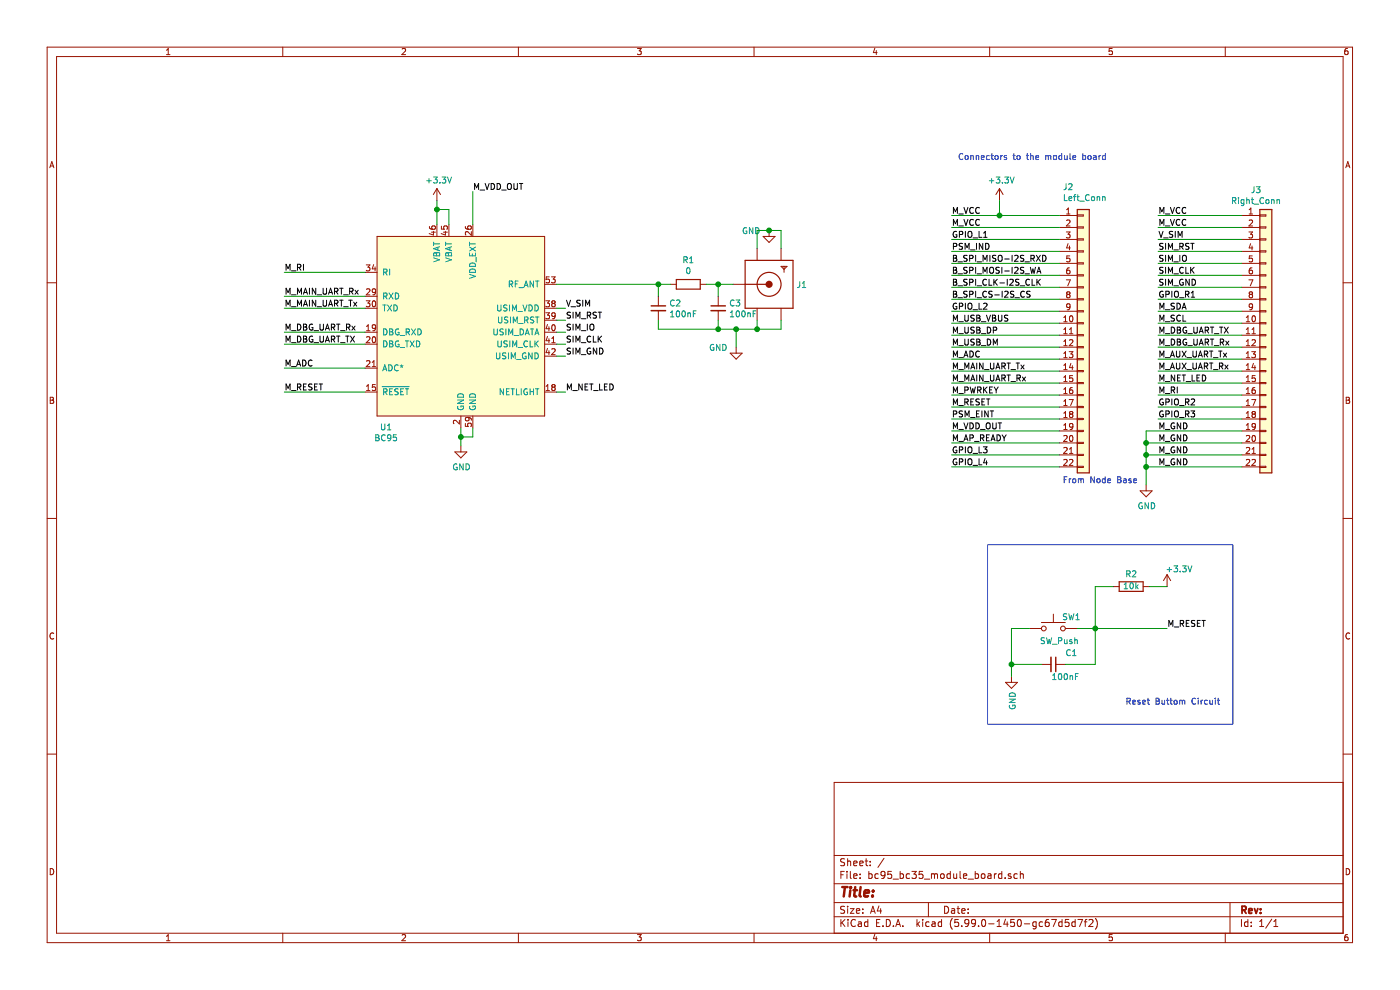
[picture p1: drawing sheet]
EESchema Schematic File Version 5
EELAYER 34 0
EELAYER END
$Descr A4 11693 8268
encoding utf-8
Sheet 1 1
Title ""
Date ""
Rev ""
Comp ""
Comment1 ""
Comment2 ""
Comment3 ""
Comment4 ""
Comment5 ""
Comment6 ""
Comment7 ""
Comment8 ""
Comment9 ""
$EndDescr
Connection ~ 8350 1800
Connection ~ 9575 3900
Connection ~ 9575 3700
Connection ~ 9575 3800
Connection ~ 8450 5550
Connection ~ 9150 5250
Connection ~ 3850 3650
Connection ~ 3650 1750
Connection ~ 6425 1925
Connection ~ 6150 2750
Connection ~ 6325 2750
Connection ~ 6000 2750
Connection ~ 6000 2375
Connection ~ 5500 2375
Wire Wire Line
	2375 2475 3050 2475
Wire Wire Line
	2375 2875 3050 2875
Wire Wire Line
	2375 3275 3050 3275
Wire Wire Line
	3050 2275 2375 2275
Wire Wire Line
	3050 2575 2375 2575
Wire Wire Line
	3050 2775 2375 2775
Wire Wire Line
	3050 3075 2375 3075
Wire Wire Line
	3650 1675 3650 1750
Wire Wire Line
	3650 1750 3650 1875
Wire Wire Line
	3750 1750 3650 1750
Wire Wire Line
	3750 1875 3750 1750
Wire Wire Line
	3850 3650 3850 3575
Wire Wire Line
	3850 3725 3850 3650
Wire Wire Line
	3950 1600 3950 1875
Wire Wire Line
	3950 3575 3950 3650
Wire Wire Line
	3950 3650 3850 3650
Wire Wire Line
	4650 2375 5500 2375
Wire Wire Line
	4650 2575 4725 2575
Wire Wire Line
	4650 2775 4725 2775
Wire Wire Line
	4650 2975 4725 2975
Wire Wire Line
	4725 2675 4650 2675
Wire Wire Line
	4725 2875 4650 2875
Wire Wire Line
	4725 3275 4650 3275
Wire Wire Line
	5500 2375 5600 2375
Wire Wire Line
	5500 2475 5500 2375
Wire Wire Line
	5500 2675 5500 2750
Wire Wire Line
	5500 2750 6000 2750
Wire Wire Line
	6000 2375 5900 2375
Wire Wire Line
	6000 2475 6000 2375
Wire Wire Line
	6000 2675 6000 2750
Wire Wire Line
	6000 2750 6150 2750
Wire Wire Line
	6125 2375 6000 2375
Wire Wire Line
	6150 2750 6150 2900
Wire Wire Line
	6325 1925 6425 1925
Wire Wire Line
	6325 2075 6325 1925
Wire Wire Line
	6325 2675 6325 2750
Wire Wire Line
	6325 2750 6150 2750
Wire Wire Line
	6525 1925 6425 1925
Wire Wire Line
	6525 2075 6525 1925
Wire Wire Line
	6525 2675 6525 2750
Wire Wire Line
	6525 2750 6325 2750
Wire Wire Line
	7950 1800 8350 1800
Wire Wire Line
	7950 2000 8850 2000
Wire Wire Line
	7950 2200 8850 2200
Wire Wire Line
	7950 2400 8850 2400
Wire Wire Line
	7950 2600 8850 2600
Wire Wire Line
	7950 2800 8850 2800
Wire Wire Line
	7950 3000 8850 3000
Wire Wire Line
	7950 3200 8850 3200
Wire Wire Line
	7950 3400 8850 3400
Wire Wire Line
	7950 3600 8850 3600
Wire Wire Line
	7950 3800 8850 3800
Wire Wire Line
	8350 1675 8350 1800
Wire Wire Line
	8350 1800 8850 1800
Wire Wire Line
	8450 5250 8450 5550
Wire Wire Line
	8450 5550 8450 5650
Wire Wire Line
	8600 5250 8450 5250
Wire Wire Line
	8700 5550 8450 5550
Wire Wire Line
	8850 1900 7950 1900
Wire Wire Line
	8850 2100 7950 2100
Wire Wire Line
	8850 2300 7950 2300
Wire Wire Line
	8850 2500 7950 2500
Wire Wire Line
	8850 2700 7950 2700
Wire Wire Line
	8850 2900 7950 2900
Wire Wire Line
	8850 3100 7950 3100
Wire Wire Line
	8850 3300 7950 3300
Wire Wire Line
	8850 3500 7950 3500
Wire Wire Line
	8850 3700 7950 3700
Wire Wire Line
	8850 3900 7950 3900
Wire Wire Line
	8900 5550 9150 5550
Wire Wire Line
	9150 4900 9150 5250
Wire Wire Line
	9150 5250 9000 5250
Wire Wire Line
	9150 5250 9750 5250
Wire Wire Line
	9150 5550 9150 5250
Wire Wire Line
	9300 4900 9150 4900
Wire Wire Line
	9575 3600 9575 3700
Wire Wire Line
	9575 3600 10375 3600
Wire Wire Line
	9575 3700 9575 3800
Wire Wire Line
	9575 3700 10375 3700
Wire Wire Line
	9575 3800 9575 3900
Wire Wire Line
	9575 3800 10375 3800
Wire Wire Line
	9575 3900 9575 4050
Wire Wire Line
	9575 3900 10375 3900
Wire Wire Line
	9675 1800 10375 1800
Wire Wire Line
	9675 2000 10375 2000
Wire Wire Line
	9675 2200 10375 2200
Wire Wire Line
	9675 2400 10375 2400
Wire Wire Line
	9675 2700 10375 2700
Wire Wire Line
	9675 2800 10375 2800
Wire Wire Line
	9675 3100 10375 3100
Wire Wire Line
	9675 3300 10375 3300
Wire Wire Line
	9675 3500 10375 3500
Wire Wire Line
	9750 4900 9600 4900
Wire Wire Line
	10375 1900 9675 1900
Wire Wire Line
	10375 2100 9675 2100
Wire Wire Line
	10375 2300 9675 2300
Wire Wire Line
	10375 2500 9675 2500
Wire Wire Line
	10375 2600 9675 2600
Wire Wire Line
	10375 2900 9675 2900
Wire Wire Line
	10375 3000 9675 3000
Wire Wire Line
	10375 3200 9675 3200
Wire Wire Line
	10375 3400 9675 3400
Wire Notes Line
	8250 4550 8250 6050
Wire Notes Line
	8250 4550 10300 4550
Wire Notes Line
	8250 6050 10300 6050
Wire Notes Line
	10300 6050 10300 4550
Text Notes 8000 1350 0    50   ~ 0
Connectors to the module board
Text Notes 8875 4050 0    50   ~ 0
From Node Base
Text Notes 9400 5900 0    50   ~ 0
Reset Buttom Circuit
Text Label 2375 2275 0    50   ~ 0
M_RI
Text Label 2375 2475 0    50   ~ 0
M_MAIN_UART_Rx
Text Label 2375 2575 0    50   ~ 0
M_MAIN_UART_Tx
Text Label 2375 2775 0    50   ~ 0
M_DBG_UART_Rx
Text Label 2375 2875 0    50   ~ 0
M_DBG_UART_TX
Text Label 2375 3075 0    50   ~ 0
M_ADC
Text Label 2375 3275 0    50   ~ 0
M_RESET
Text Label 3950 1600 0    50   ~ 0
M_VDD_OUT
Text Label 4725 2575 0    50   ~ 0
V_SIM
Text Label 4725 2675 0    50   ~ 0
SIM_RST
Text Label 4725 2775 0    50   ~ 0
SIM_IO
Text Label 4725 2875 0    50   ~ 0
SIM_CLK
Text Label 4725 2975 0    50   ~ 0
SIM_GND
Text Label 4725 3275 0    50   ~ 0
M_NET_LED
Text Label 7950 1800 0    50   ~ 0
M_VCC
Text Label 7950 1900 0    50   ~ 0
M_VCC
Text Label 7950 2000 0    50   ~ 0
GPIO_L1
Text Label 7950 2100 0    50   ~ 0
PSM_IND
Text Label 7950 2200 0    50   ~ 0
B_SPI_MISO-I2S_RXD
Text Label 7950 2300 0    50   ~ 0
B_SPI_MOSI-I2S_WA
Text Label 7950 2400 0    50   ~ 0
B_SPI_CLK-I2S_CLK
Text Label 7950 2500 0    50   ~ 0
B_SPI_CS-I2S_CS
Text Label 7950 2600 0    50   ~ 0
GPIO_L2
Text Label 7950 2700 0    50   ~ 0
M_USB_VBUS
Text Label 7950 2800 0    50   ~ 0
M_USB_DP
Text Label 7950 2900 0    50   ~ 0
M_USB_DM
Text Label 7950 3000 0    50   ~ 0
M_ADC
Text Label 7950 3100 0    50   ~ 0
M_MAIN_UART_Tx
Text Label 7950 3200 0    50   ~ 0
M_MAIN_UART_Rx
Text Label 7950 3300 0    50   ~ 0
M_PWRKEY
Text Label 7950 3400 0    50   ~ 0
M_RESET
Text Label 7950 3500 0    50   ~ 0
PSM_EINT
Text Label 7950 3600 0    50   ~ 0
M_VDD_OUT
Text Label 7950 3700 0    50   ~ 0
M_AP_READY
Text Label 7950 3800 0    50   ~ 0
GPIO_L3
Text Label 7950 3900 0    50   ~ 0
GPIO_L4
Text Label 9675 1800 0    50   ~ 0
M_VCC
Text Label 9675 1900 0    50   ~ 0
M_VCC
Text Label 9675 2000 0    50   ~ 0
V_SIM
Text Label 9675 2100 0    50   ~ 0
SIM_RST
Text Label 9675 2200 0    50   ~ 0
SIM_IO
Text Label 9675 2300 0    50   ~ 0
SIM_CLK
Text Label 9675 2400 0    50   ~ 0
SIM_GND
Text Label 9675 2500 0    50   ~ 0
GPIO_R1
Text Label 9675 2600 0    50   ~ 0
M_SDA
Text Label 9675 2700 0    50   ~ 0
M_SCL
Text Label 9675 2800 0    50   ~ 0
M_DBG_UART_TX
Text Label 9675 2900 0    50   ~ 0
M_DBG_UART_Rx
Text Label 9675 3000 0    50   ~ 0
M_AUX_UART_Tx
Text Label 9675 3100 0    50   ~ 0
M_AUX_UART_Rx
Text Label 9675 3200 0    50   ~ 0
M_NET_LED
Text Label 9675 3300 0    50   ~ 0
M_RI
Text Label 9675 3400 0    50   ~ 0
GPIO_R2
Text Label 9675 3500 0    50   ~ 0
GPIO_R3
Text Label 9675 3600 0    50   ~ 0
M_GND
Text Label 9675 3700 0    50   ~ 0
M_GND
Text Label 9675 3800 0    50   ~ 0
M_GND
Text Label 9675 3900 0    50   ~ 0
M_GND
Text Label 9750 5250 0    50   ~ 0
M_RESET
$Comp
L power:+3.3V #PWR0108
U 1 1
P 3650 1675
F 0 "#PWR0108" H 3650 1525 50  0001 C CNN
F 1 "+3.3V" H 3665 1848 50  0000 C CNN
F 2 "" H 3650 1675 50  0001 C CNN
F 3 "" H 3650 1675 50  0001 C CNN
	1    3650 1675
	1    0    0    -1  
$EndComp
$Comp
L power:+3.3V #PWR0103
U 1 1
P 8350 1675
F 0 "#PWR0103" H 8350 1525 50  0001 C CNN
F 1 "+3.3V" H 8365 1848 50  0000 C CNN
F 2 "" H 8350 1675 50  0001 C CNN
F 3 "" H 8350 1675 50  0001 C CNN
	1    8350 1675
	1    0    0    -1  
$EndComp
$Comp
L power:+3.3V #PWR0101
U 1 1
P 9750 4900
F 0 "#PWR0101" H 9750 4750 50  0001 C CNN
F 1 "+3.3V" H 9850 5050 50  0000 C CNN
F 2 "" H 9750 4900 50  0001 C CNN
F 3 "" H 9750 4900 50  0001 C CNN
	1    9750 4900
	1    0    0    -1  
$EndComp
$Comp
L power:GND #PWR0107
U 1 1
P 3850 3725
F 0 "#PWR0107" H 3850 3475 50  0001 C CNN
F 1 "GND" H 3855 3552 50  0000 C CNN
F 2 "" H 3850 3725 50  0001 C CNN
F 3 "" H 3850 3725 50  0001 C CNN
	1    3850 3725
	1    0    0    -1  
$EndComp
$Comp
L power:GND #PWR0105
U 1 1
P 6150 2900
F 0 "#PWR0105" H 6150 2650 50  0001 C CNN
F 1 "GND" H 6000 2900 50  0000 C CNN
F 2 "" H 6150 2900 50  0001 C CNN
F 3 "" H 6150 2900 50  0001 C CNN
	1    6150 2900
	1    0    0    -1  
$EndComp
$Comp
L power:GND #PWR0106
U 1 1
P 6425 1925
F 0 "#PWR0106" H 6425 1675 50  0001 C CNN
F 1 "GND" H 6275 1925 50  0000 C CNN
F 2 "" H 6425 1925 50  0001 C CNN
F 3 "" H 6425 1925 50  0001 C CNN
	1    6425 1925
	1    0    0    -1  
$EndComp
$Comp
L power:GND #PWR0102
U 1 1
P 8450 5650
F 0 "#PWR0102" H 8450 5400 50  0001 C CNN
F 1 "GND" V 8455 5522 50  0000 R CNN
F 2 "" H 8450 5650 50  0001 C CNN
F 3 "" H 8450 5650 50  0001 C CNN
	1    8450 5650
	1    0    0    -1  
$EndComp
$Comp
L power:GND #PWR0104
U 1 1
P 9575 4050
F 0 "#PWR0104" H 9575 3800 50  0001 C CNN
F 1 "GND" H 9580 3877 50  0000 C CNN
F 2 "" H 9575 4050 50  0001 C CNN
F 3 "" H 9575 4050 50  0001 C CNN
	1    9575 4050
	1    0    0    -1  
$EndComp
$Comp
L Device:R R1
U 1 1
P 5750 2375
F 0 "R1" V 5543 2375 50  0000 C CNN
F 1 "0" V 5634 2375 50  0000 C CNN
F 2 "Resistor_SMD:R_0603_1608Metric" V 5680 2375 50  0001 C CNN
F 3 "~" H 5750 2375 50  0001 C CNN
	1    5750 2375
	0    1    1    0   
$EndComp
$Comp
L Device:R R2
U 1 1
P 9450 4900
F 0 "R2" V 9550 4900 50  0000 C CNN
F 1 "10k" V 9450 4900 50  0000 C CNN
F 2 "Resistor_SMD:R_0603_1608Metric" V 9380 4900 50  0001 C CNN
F 3 "~" H 9450 4900 50  0001 C CNN
	1    9450 4900
	0    -1   -1   0   
$EndComp
$Comp
L Device:C_Small C2
U 1 1
P 5500 2575
F 0 "C2" H 5592 2621 50  0000 L CNN
F 1 "100nF" H 5592 2530 50  0000 L CNN
F 2 "Capacitor_SMD:C_0603_1608Metric" H 5500 2575 50  0001 C CNN
F 3 "~" H 5500 2575 50  0001 C CNN
	1    5500 2575
	1    0    0    -1  
$EndComp
$Comp
L Device:C_Small C3
U 1 1
P 6000 2575
F 0 "C3" H 6092 2621 50  0000 L CNN
F 1 "100nF" H 6092 2530 50  0000 L CNN
F 2 "Capacitor_SMD:C_0603_1608Metric" H 6000 2575 50  0001 C CNN
F 3 "~" H 6000 2575 50  0001 C CNN
	1    6000 2575
	1    0    0    -1  
$EndComp
$Comp
L Device:C_Small C1
U 1 1
P 8800 5550
F 0 "C1" V 8700 5700 50  0000 C CNN
F 1 "100nF" V 8900 5650 50  0000 C CNN
F 2 "Capacitor_SMD:C_0603_1608Metric" H 8800 5550 50  0001 C CNN
F 3 "~" H 8800 5550 50  0001 C CNN
	1    8800 5550
	0    1    1    0   
$EndComp
$Comp
L Switch:SW_Push SW1
U 1 1
P 8800 5250
F 0 "SW1" H 8950 5350 50  0000 C CNN
F 1 "SW_Push" H 8850 5150 50  0000 C CNN
F 2 "Button_Switch_SMD:SW_SPST_FSMSM" H 8800 5450 50  0001 C CNN
F 3 "~" H 8800 5450 50  0001 C CNN
	1    8800 5250
	1    0    0    -1  
$EndComp
$Comp
L DLY_Customized:1865 J1
U 1 1
P 6425 2375
F 0 "J1" H 6655 2375 50  0000 L CNN
F 1 "1865" H 6625 2075 50  0001 L BNN
F 2 "LTD_Customized:SMA_Antenna" H 6225 2725 50  0001 L BNN
F 3 "Bad" H 6675 2175 50  0001 L BNN
F 4 "SMA Connector" H 6675 2625 50  0001 L BNN "Field4"
	1    6425 2375
	1    0    0    -1  
$EndComp
$Comp
L Connector_Generic:Conn_01x22 J2
U 1 1
P 9050 2800
F 0 "J2" H 8880 4042 50  0000 L CNN
F 1 "Left_Conn" H 8880 3951 50  0000 L CNN
F 2 "Connector_PinHeader_1.27mm:PinHeader_1x22_P1.27mm_Vertical" H 9050 2800 50  0001 C CNN
F 3 "~" H 9050 2800 50  0001 C CNN
	1    9050 2800
	1    0    0    -1  
$EndComp
$Comp
L Connector_Generic:Conn_01x22 J3
U 1 1
P 10575 2800
F 0 "J3" H 10493 4017 50  0000 C CNN
F 1 "Right_Conn" H 10493 3926 50  0000 C CNN
F 2 "Connector_PinHeader_1.27mm:PinHeader_1x22_P1.27mm_Vertical" H 10575 2800 50  0001 C CNN
F 3 "~" H 10575 2800 50  0001 C CNN
	1    10575 2800
	1    0    0    -1  
$EndComp
$Comp
L bc95_bc35_module_board-rescue:BC95-dly_customized U1
U 1 1
P 3150 1975
F 0 "U1" H 3225 386 50  0000 C CNN
F 1 "BC95" H 3225 295 50  0000 C CNN
F 2 "LTD_Customized:Quectel_BC95_BC35" H 4350 675 50  0001 C CNN
F 3 "" H 4350 675 50  0001 C CNN
	1    3150 1975
	1    0    0    -1  
$EndComp
$EndSCHEMATC
